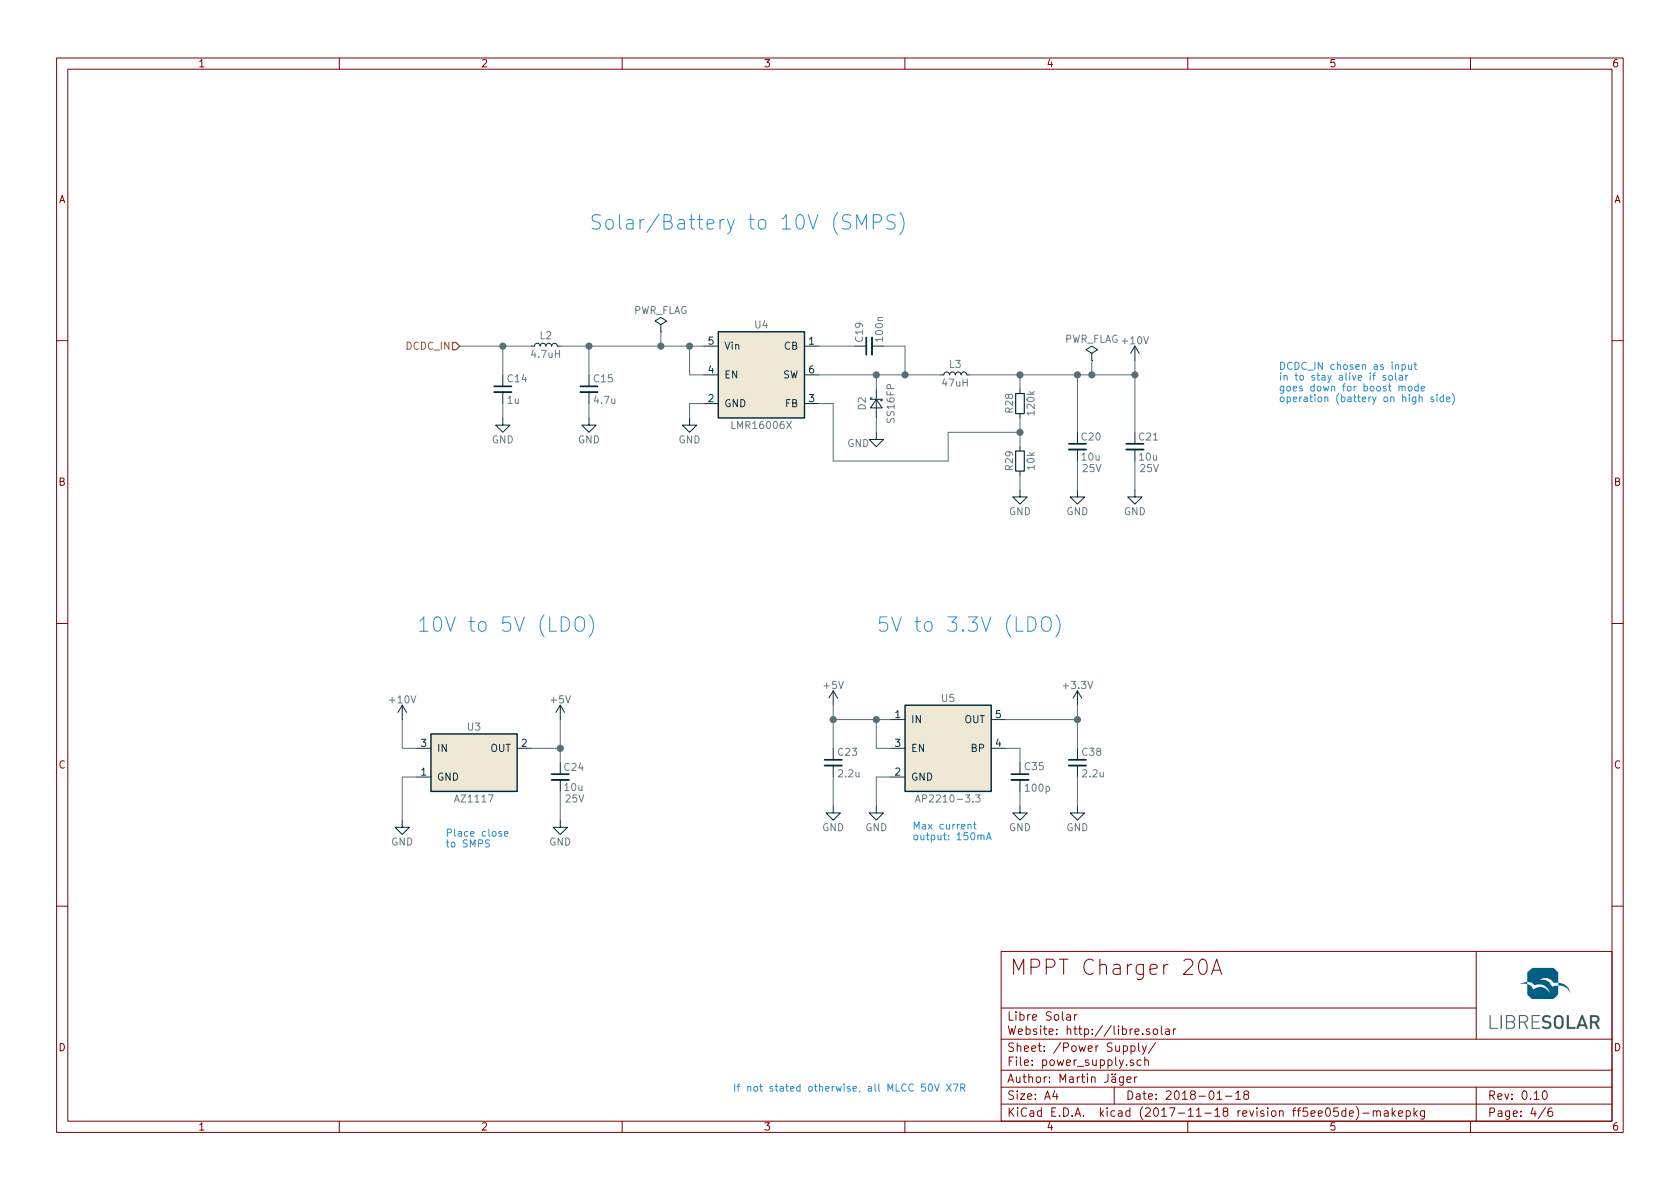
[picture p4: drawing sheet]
EESchema Schematic File Version 4
LIBS:MPPT_charger_20A-cache
EELAYER 26 0
EELAYER END
$Descr A4 11693 8268
encoding utf-8
Sheet 4 6
Title "MPPT Charger 20A"
Date "2018-01-18"
Rev "0.10"
Comp "Libre Solar"
Comment1 "Author: Martin Jäger"
Comment2 "Website: http://libre.solar"
Comment3 ""
Comment4 ""
$EndDescr
$Comp
L power:GND #PWR036
U 1 1
P 7500 5600
F 0 "#PWR036" H 7500 5350 50  0001 C CNN
F 1 "GND" H 7500 5450 50  0000 C CNN
F 2 "" H 7500 5600 50  0000 C CNN
F 3 "" H 7500 5600 50  0000 C CNN
	1    7500 5600
	1    0    0    -1  
$EndComp
$Comp
L power:GND #PWR037
U 1 1
P 7100 5600
F 0 "#PWR037" H 7100 5350 50  0001 C CNN
F 1 "GND" H 7100 5450 50  0000 C CNN
F 2 "" H 7100 5600 50  0000 C CNN
F 3 "" H 7100 5600 50  0000 C CNN
	1    7100 5600
	1    0    0    -1  
$EndComp
$Comp
L power:GND #PWR038
U 1 1
P 5800 5600
F 0 "#PWR038" H 5800 5350 50  0001 C CNN
F 1 "GND" H 5800 5450 50  0000 C CNN
F 2 "" H 5800 5600 50  0000 C CNN
F 3 "" H 5800 5600 50  0000 C CNN
	1    5800 5600
	1    0    0    -1  
$EndComp
$Comp
L power:GND #PWR039
U 1 1
P 7900 3400
F 0 "#PWR039" H 7900 3150 50  0001 C CNN
F 1 "GND" H 7900 3250 50  0000 C CNN
F 2 "" H 7900 3400 50  0000 C CNN
F 3 "" H 7900 3400 50  0000 C CNN
	1    7900 3400
	1    0    0    -1  
$EndComp
$Comp
L power:GND #PWR040
U 1 1
P 7500 3400
F 0 "#PWR040" H 7500 3150 50  0001 C CNN
F 1 "GND" H 7500 3250 50  0000 C CNN
F 2 "" H 7500 3400 50  0000 C CNN
F 3 "" H 7500 3400 50  0000 C CNN
	1    7500 3400
	1    0    0    -1  
$EndComp
$Comp
L power:GND #PWR041
U 1 1
P 7100 3400
F 0 "#PWR041" H 7100 3150 50  0001 C CNN
F 1 "GND" H 7100 3250 50  0000 C CNN
F 2 "" H 7100 3400 50  0000 C CNN
F 3 "" H 7100 3400 50  0000 C CNN
	1    7100 3400
	1    0    0    -1  
$EndComp
$Comp
L power:GND #PWR042
U 1 1
P 6100 3000
F 0 "#PWR042" H 6100 2750 50  0001 C CNN
F 1 "GND" H 5975 2925 50  0000 C CNN
F 2 "" H 6100 3000 50  0000 C CNN
F 3 "" H 6100 3000 50  0000 C CNN
	1    6100 3000
	1    0    0    -1  
$EndComp
$Comp
L power:GND #PWR043
U 1 1
P 4100 2900
F 0 "#PWR043" H 4100 2650 50  0001 C CNN
F 1 "GND" H 4100 2750 50  0000 C CNN
F 2 "" H 4100 2900 50  0000 C CNN
F 3 "" H 4100 2900 50  0000 C CNN
	1    4100 2900
	1    0    0    -1  
$EndComp
$Comp
L power:GND #PWR044
U 1 1
P 4800 2900
F 0 "#PWR044" H 4800 2650 50  0001 C CNN
F 1 "GND" H 4800 2750 50  0000 C CNN
F 2 "" H 4800 2900 50  0000 C CNN
F 3 "" H 4800 2900 50  0000 C CNN
	1    4800 2900
	1    0    0    -1  
$EndComp
$Comp
L power:GND #PWR045
U 1 1
P 3500 2900
F 0 "#PWR045" H 3500 2650 50  0001 C CNN
F 1 "GND" H 3500 2750 50  0000 C CNN
F 2 "" H 3500 2900 50  0000 C CNN
F 3 "" H 3500 2900 50  0000 C CNN
	1    3500 2900
	1    0    0    -1  
$EndComp
$Comp
L power:+3.3V #PWR046
U 1 1
P 7500 4900
F 0 "#PWR046" H 7500 4750 50  0001 C CNN
F 1 "+3.3V" H 7500 5040 50  0000 C CNN
F 2 "" H 7500 4900 50  0000 C CNN
F 3 "" H 7500 4900 50  0000 C CNN
	1    7500 4900
	1    0    0    -1  
$EndComp
$Comp
L device:R_Small R29
U 1 1
P 7100 3200
F 0 "R29" V 7025 3200 50  0000 C CNN
F 1 "10k" V 7175 3200 50  0000 C CNN
F 2 "LibreSolar:R_0603_1608" V 6925 3100 50  0001 C CNN
F 3 "" H 7100 3200 50  0000 C CNN
F 4 "Yageo" H 1400 200 50  0001 C CNN "Manufacturer"
F 5 "RC0603FR-0710KL" H 1400 200 50  0001 C CNN "PartNumber"
	1    7100 3200
	1    0    0    -1  
$EndComp
$Comp
L device:C_Small C23
U 1 1
P 5800 5300
F 0 "C23" H 5825 5375 50  0000 L CNN
F 1 "2.2u" H 5825 5225 50  0000 L CNN
F 2 "LibreSolar:C_0603_1608" H 5800 5100 50  0001 C CNN
F 3 "" H 5825 5375 50  0000 C CNN
F 4 "Murata" H -2200 2550 50  0001 C CNN "Manufacturer"
F 5 "GRM188R61E225KA12D" H -2200 2550 50  0001 C CNN "PartNumber"
F 6 "25V, X5R" H 0   0   60  0001 C CNN "Remarks"
	1    5800 5300
	1    0    0    -1  
$EndComp
$Comp
L device:C_Small C21
U 1 1
P 7900 3100
F 0 "C21" H 7920 3170 50  0000 L CNN
F 1 "10u" H 7920 3030 50  0000 L CNN
F 2 "LibreSolar:C_0805_2012" H 7900 3100 50  0001 C CNN
F 3 "" H 7900 3100 50  0000 C CNN
F 4 "Murata" H 1400 250 50  0001 C CNN "Manufacturer"
F 5 "GRM21BR61E106KA73L" H 1400 250 50  0001 C CNN "PartNumber"
F 6 "25V" H 8000 2950 50  0000 C CNN "Remarks"
	1    7900 3100
	1    0    0    -1  
$EndComp
$Comp
L device:C_Small C20
U 1 1
P 7500 3100
F 0 "C20" H 7520 3170 50  0000 L CNN
F 1 "10u" H 7520 3030 50  0000 L CNN
F 2 "LibreSolar:C_0805_2012" H 7500 3100 50  0001 C CNN
F 3 "" H 7500 3100 50  0000 C CNN
F 4 "Murata" H 1400 250 50  0001 C CNN "Manufacturer"
F 5 "GRM21BR61E106KA73L" H 1400 250 50  0001 C CNN "PartNumber"
F 6 "25V" H 7600 2950 50  0000 C CNN "Remarks"
	1    7500 3100
	1    0    0    -1  
$EndComp
$Comp
L device:R_Small R28
U 1 1
P 7100 2800
F 0 "R28" V 7025 2800 50  0000 C CNN
F 1 "120k" V 7175 2800 50  0000 C CNN
F 2 "LibreSolar:R_0603_1608" V 6925 2700 50  0001 C CNN
F 3 "" H 7100 2800 50  0000 C CNN
F 4 "Yageo" H 1400 200 50  0001 C CNN "Manufacturer"
F 5 "RC0603FR-07120KL" H 1400 200 50  0001 C CNN "PartNumber"
	1    7100 2800
	1    0    0    -1  
$EndComp
$Comp
L device:D_Schottky_Small D2
U 1 1
P 6100 2800
F 0 "D2" H 6100 2900 50  0000 C CNN
F 1 "SS16FP" H 6100 2700 50  0000 C CNN
F 2 "Diodes_SMD:D_PowerDI-123" V 6100 2800 50  0001 C CNN
F 3 "" V 6100 2800 50  0000 C CNN
F 4 "Diodes Inc." H 1400 200 50  0001 C CNN "Manufacturer"
F 5 "SS16FP" H 1400 200 50  0001 C CNN "PartNumber"
F 6 "DFLS160-7" H 0   0   60  0001 C CNN "Alternative"
	1    6100 2800
	0    -1   1    0   
$EndComp
$Comp
L device:C_Small C19
U 1 1
P 6050 2400
F 0 "C19" H 6070 2470 50  0000 L CNN
F 1 "100n" H 6070 2330 50  0000 L CNN
F 2 "LibreSolar:C_0603_1608" H 6050 2400 50  0001 C CNN
F 3 "" H 6050 2400 50  0000 C CNN
F 4 "Murata" H 1400 200 50  0001 C CNN "Manufacturer"
F 5 "GRM188R71H104KA93D" H 1400 200 50  0001 C CNN "PartNumber"
	1    6050 2400
	0    -1   -1   0   
$EndComp
$Comp
L device:C_Small C14
U 1 1
P 3500 2700
F 0 "C14" H 3525 2775 50  0000 L CNN
F 1 "1u" H 3525 2625 50  0000 L CNN
F 2 "LibreSolar:C_0805_2012" H 3500 2500 50  0001 C CNN
F 3 "" H 3525 2775 50  0000 C CNN
F 4 "Murata" H 1100 -50 50  0001 C CNN "Manufacturer"
F 5 "GRJ21BC72A105KE11L" H 1100 -50 50  0001 C CNN "PartNumber"
F 6 "100V, X7S" H 0   0   60  0001 C CNN "Remarks"
	1    3500 2700
	1    0    0    -1  
$EndComp
$Comp
L device:C_Small C15
U 1 1
P 4100 2700
F 0 "C15" H 4125 2775 50  0000 L CNN
F 1 "4.7u" H 4125 2625 50  0000 L CNN
F 2 "LibreSolar:C_1210_3225" H 4100 2500 50  0001 C CNN
F 3 "" H 4125 2775 50  0000 C CNN
F 4 "Murata" H 1100 -50 50  0001 C CNN "Manufacturer"
F 5 "GRJ32DC72A475KE11L" H 1100 -50 50  0001 C CNN "PartNumber"
F 6 "100V, X7S" H 0   0   60  0001 C CNN "Remarks"
	1    4100 2700
	1    0    0    -1  
$EndComp
$Comp
L device:L_Small L2
U 1 1
P 3800 2400
F 0 "L2" V 3870 2400 50  0000 C CNN
F 1 "4.7uH" V 3740 2400 50  0000 C CNN
F 2 "Inductors_SMD:L_0805" V 3800 2400 50  0001 C CNN
F 3 "" V 3800 2400 50  0000 C CNN
F 4 "Murata" H 1100 200 50  0001 C CNN "Manufacturer"
F 5 "LQM21PN4R7NGRD" H 1100 200 50  0001 C CNN "PartNumber"
	1    3800 2400
	0    -1   -1   0   
$EndComp
$Comp
L device:C_Small C35
U 1 1
P 7100 5400
F 0 "C35" H 7125 5475 50  0000 L CNN
F 1 "100p" H 7125 5325 50  0000 L CNN
F 2 "LibreSolar:C_0603_1608" H 7100 5200 50  0001 C CNN
F 3 "" H 7125 5475 50  0000 C CNN
F 4 "Murata" H -2250 2600 50  0001 C CNN "Manufacturer"
F 5 "GRM1885C2A101JA01D" H -2250 2600 50  0001 C CNN "PartNumber"
	1    7100 5400
	1    0    0    -1  
$EndComp
$Comp
L device:C_Small C38
U 1 1
P 7500 5300
F 0 "C38" H 7525 5375 50  0000 L CNN
F 1 "2.2u" H 7525 5225 50  0000 L CNN
F 2 "LibreSolar:C_0603_1608" H 7500 5100 50  0001 C CNN
F 3 "" H 7525 5375 50  0000 C CNN
F 4 "Murata" H -2250 2500 50  0001 C CNN "Manufacturer"
F 5 "GRM188R61E225KA12D" H -2250 2500 50  0001 C CNN "PartNumber"
F 6 "25V, X5R" H 0   0   60  0001 C CNN "Remarks"
	1    7500 5300
	1    0    0    -1  
$EndComp
$Comp
L device:L_Small L3
U 1 1
P 6650 2600
F 0 "L3" V 6720 2600 50  0000 C CNN
F 1 "47uH" V 6590 2600 50  0000 C CNN
F 2 "LibreSolar:L_Wuerth_WE-TPC-58xx" V 6650 2600 50  0001 C CNN
F 3 "" V 6650 2600 50  0000 C CNN
F 4 "Bourns" H 6650 2600 60  0001 C CNN "Manufacturer"
F 5 "SRR5028-470Y" H 6650 2600 60  0001 C CNN "PartNumber"
F 6 "WE-TPC-5828 744053470" H 6650 2600 60  0001 C CNN "Alternative"
	1    6650 2600
	0    -1   -1   0   
$EndComp
$Comp
L LibreSolar:LMR16006 U4
U 1 1
P 5300 2600
F 0 "U4" H 5300 2950 50  0000 C CNN
F 1 "LMR16006X" H 5300 2250 50  0000 C CNN
F 2 "LibreSolar:SOT-23-6" H 5300 2150 50  0001 C CNN
F 3 "" H 4900 3000 50  0000 C CNN
F 4 "Texas Instruments" H 1400 250 50  0001 C CNN "Manufacturer"
F 5 "LMR16006XDDCR" H 1400 250 50  0001 C CNN "PartNumber"
	1    5300 2600
	1    0    0    -1  
$EndComp
$Comp
L LibreSolar:AP2210-3.3 U5
U 1 1
P 6600 5200
F 0 "U5" H 6600 5550 50  0000 C CNN
F 1 "AP2210-3.3" H 6600 4850 50  0000 C CNN
F 2 "LibreSolar:SOT-23-5" H 6600 4700 50  0001 C CNN
F 3 "" H 6600 5200 50  0000 C CNN
F 4 "Diodes Inc." H -2250 2650 50  0001 C CNN "Manufacturer"
F 5 "AP2210K-3.3TRG1" H -2250 2650 50  0001 C CNN "PartNumber"
F 6 "MIC5225" H 0   0   60  0001 C CNN "Alternative"
	1    6600 5200
	1    0    0    -1  
$EndComp
$Comp
L power:GND #PWR047
U 1 1
P 6100 5600
F 0 "#PWR047" H 6100 5350 50  0001 C CNN
F 1 "GND" H 6100 5450 50  0000 C CNN
F 2 "" H 6100 5600 50  0000 C CNN
F 3 "" H 6100 5600 50  0000 C CNN
	1    6100 5600
	1    0    0    -1  
$EndComp
$Comp
L power:+5V #PWR048
U 1 1
P 5800 4900
F 0 "#PWR048" H 5800 4750 50  0001 C CNN
F 1 "+5V" H 5800 5040 50  0000 C CNN
F 2 "" H 5800 4900 50  0000 C CNN
F 3 "" H 5800 4900 50  0000 C CNN
	1    5800 4900
	1    0    0    -1  
$EndComp
$Comp
L power:PWR_FLAG #FLG049
U 1 1
P 7600 2500
F 0 "#FLG049" H 7600 2575 50  0001 C CNN
F 1 "PWR_FLAG" H 7600 2650 50  0000 C CNN
F 2 "" H 7600 2500 50  0001 C CNN
F 3 "" H 7600 2500 50  0001 C CNN
	1    7600 2500
	1    0    0    -1  
$EndComp
$Comp
L power:PWR_FLAG #FLG050
U 1 1
P 4600 2300
F 0 "#FLG050" H 4600 2375 50  0001 C CNN
F 1 "PWR_FLAG" H 4600 2450 50  0000 C CNN
F 2 "" H 4600 2300 50  0001 C CNN
F 3 "" H 4600 2300 50  0001 C CNN
	1    4600 2300
	1    0    0    -1  
$EndComp
Text Notes 6350 5850 0    50   ~ 0
Max current \noutput: 150mA
Text HLabel 3200 2400 0    50   Input ~ 0
DCDC_IN
Wire Wire Line
	7000 5000 7500 5000
Wire Wire Line
	7500 4900 7500 5200
Wire Wire Line
	6750 2600 7900 2600
Wire Wire Line
	5800 5000 6200 5000
Wire Wire Line
	7100 2600 7100 2700
Wire Wire Line
	7500 2600 7500 3000
Wire Wire Line
	5800 4900 5800 5200
Wire Wire Line
	3500 2400 3500 2600
Wire Wire Line
	6100 2900 6100 3000
Wire Wire Line
	4800 2800 4800 2900
Wire Wire Line
	7100 3400 7100 3300
Wire Wire Line
	7500 3200 7500 3400
Wire Wire Line
	7500 5600 7500 5400
Wire Wire Line
	5800 5600 5800 5400
Wire Wire Line
	3500 2900 3500 2800
Wire Wire Line
	4100 2900 4100 2800
Wire Wire Line
	7900 3200 7900 3400
Wire Wire Line
	7100 5500 7100 5600
Wire Wire Line
	7100 2900 7100 3100
Wire Wire Line
	5700 2800 5800 2800
Wire Wire Line
	5800 2800 5800 3200
Wire Wire Line
	5700 2400 5950 2400
Wire Wire Line
	5700 2600 6550 2600
Wire Wire Line
	6100 2700 6100 2600
Wire Wire Line
	6150 2400 6300 2400
Wire Wire Line
	6300 2400 6300 2600
Wire Wire Line
	3900 2400 4900 2400
Wire Wire Line
	4100 2600 4100 2400
Wire Wire Line
	4900 2600 4800 2600
Wire Wire Line
	4800 2600 4800 2400
Wire Wire Line
	7900 2500 7900 3000
Wire Wire Line
	4800 2800 4900 2800
Wire Wire Line
	7000 5200 7100 5200
Wire Wire Line
	7100 5200 7100 5300
Wire Wire Line
	7600 2500 7600 2600
Wire Wire Line
	4600 2300 4600 2400
Connection ~ 7500 5000
Connection ~ 7100 2600
Connection ~ 3500 2400
Connection ~ 7100 3000
Connection ~ 6100 2600
Connection ~ 6300 2600
Connection ~ 4100 2400
Connection ~ 4800 2400
Connection ~ 7500 2600
Connection ~ 7900 2600
Connection ~ 5800 5000
Connection ~ 7600 2600
Connection ~ 4600 2400
Text Notes 4100 1600 0    100  ~ 0
Solar/Battery to 10V (SMPS)
Text Notes 6100 4400 0    100  ~ 0
5V to 3.3V (LDO)
Wire Wire Line
	5800 3200 6600 3200
Wire Wire Line
	6600 3200 6600 3000
Wire Wire Line
	6600 3000 7100 3000
Wire Wire Line
	6200 5200 6100 5200
Wire Wire Line
	6200 5400 6100 5400
Wire Wire Line
	6100 5400 6100 5600
Wire Wire Line
	6100 5200 6100 5000
Connection ~ 6100 5000
Wire Wire Line
	3200 2400 3700 2400
$Comp
L LibreSolar:+10V #PWR052
U 1 1
P 7900 2500
F 0 "#PWR052" H 7900 2350 50  0001 C CNN
F 1 "+10V" H 7900 2640 50  0000 C CNN
F 2 "" H 7900 2500 50  0000 C CNN
F 3 "" H 7900 2500 50  0000 C CNN
	1    7900 2500
	1    0    0    -1  
$EndComp
$Comp
L LibreSolar:AZ1117 U3
U 1 1
P 3300 5300
F 0 "U3" H 3300 5550 50  0000 C CNN
F 1 "AZ1117" H 3300 5050 50  0000 C CNN
F 2 "TO_SOT_Packages_SMD:SOT-223-3Lead_TabPin2" H 3300 4900 50  0001 C CNN
F 3 "" H 3300 5300 50  0000 C CNN
F 4 "Diodes Inc." H 0   0   60  0001 C CNN "Manufacturer"
F 5 "AZ1117EH-5.0TRG1" H 0   0   60  0001 C CNN "PartNumber"
	1    3300 5300
	1    0    0    -1  
$EndComp
$Comp
L power:GND #PWR053
U 1 1
P 2800 5700
F 0 "#PWR053" H 2800 5450 50  0001 C CNN
F 1 "GND" H 2800 5550 50  0000 C CNN
F 2 "" H 2800 5700 50  0000 C CNN
F 3 "" H 2800 5700 50  0000 C CNN
	1    2800 5700
	1    0    0    -1  
$EndComp
$Comp
L device:C_Small C24
U 1 1
P 3900 5400
F 0 "C24" H 3920 5470 50  0000 L CNN
F 1 "10u" H 3920 5330 50  0000 L CNN
F 2 "LibreSolar:C_0805_2012" H 3900 5400 50  0001 C CNN
F 3 "" H 3900 5400 50  0000 C CNN
F 4 "Murata" H -2600 2550 50  0001 C CNN "Manufacturer"
F 5 "GRM21BR61E106KA73L" H -2600 2550 50  0001 C CNN "PartNumber"
F 6 "25V" H 4000 5250 50  0000 C CNN "Remarks"
	1    3900 5400
	1    0    0    -1  
$EndComp
$Comp
L power:GND #PWR054
U 1 1
P 3900 5700
F 0 "#PWR054" H 3900 5450 50  0001 C CNN
F 1 "GND" H 3900 5550 50  0000 C CNN
F 2 "" H 3900 5700 50  0000 C CNN
F 3 "" H 3900 5700 50  0000 C CNN
	1    3900 5700
	1    0    0    -1  
$EndComp
Wire Wire Line
	2800 5700 2800 5400
Wire Wire Line
	2800 5400 2900 5400
Wire Wire Line
	2900 5200 2800 5200
Wire Wire Line
	2800 5200 2800 5000
Wire Wire Line
	3700 5200 3900 5200
Wire Wire Line
	3900 5000 3900 5300
$Comp
L power:+5V #PWR055
U 1 1
P 3900 5000
F 0 "#PWR055" H 3900 4850 50  0001 C CNN
F 1 "+5V" H 3900 5140 50  0000 C CNN
F 2 "" H 3900 5000 50  0000 C CNN
F 3 "" H 3900 5000 50  0000 C CNN
	1    3900 5000
	1    0    0    -1  
$EndComp
Connection ~ 3900 5200
Wire Wire Line
	3900 5700 3900 5500
Text Notes 3100 5900 0    50   ~ 0
Place close\nto SMPS
Text Notes 2900 4400 0    100  ~ 0
10V to 5V (LDO)
Text Notes 8900 2800 0    50   ~ 0
DCDC_IN chosen as input\nin to stay alive if solar\ngoes down for boost mode\noperation (battery on high side)
$Comp
L LibreSolar:+10V #PWR056
U 1 1
P 2800 5000
F 0 "#PWR056" H 2800 4850 50  0001 C CNN
F 1 "+10V" H 2800 5140 50  0000 C CNN
F 2 "" H 2800 5000 50  0000 C CNN
F 3 "" H 2800 5000 50  0000 C CNN
	1    2800 5000
	1    0    0    -1  
$EndComp
Text Notes 5100 7600 0    50   ~ 0
If not stated otherwise, all MLCC 50V X7R
$EndSCHEMATC
